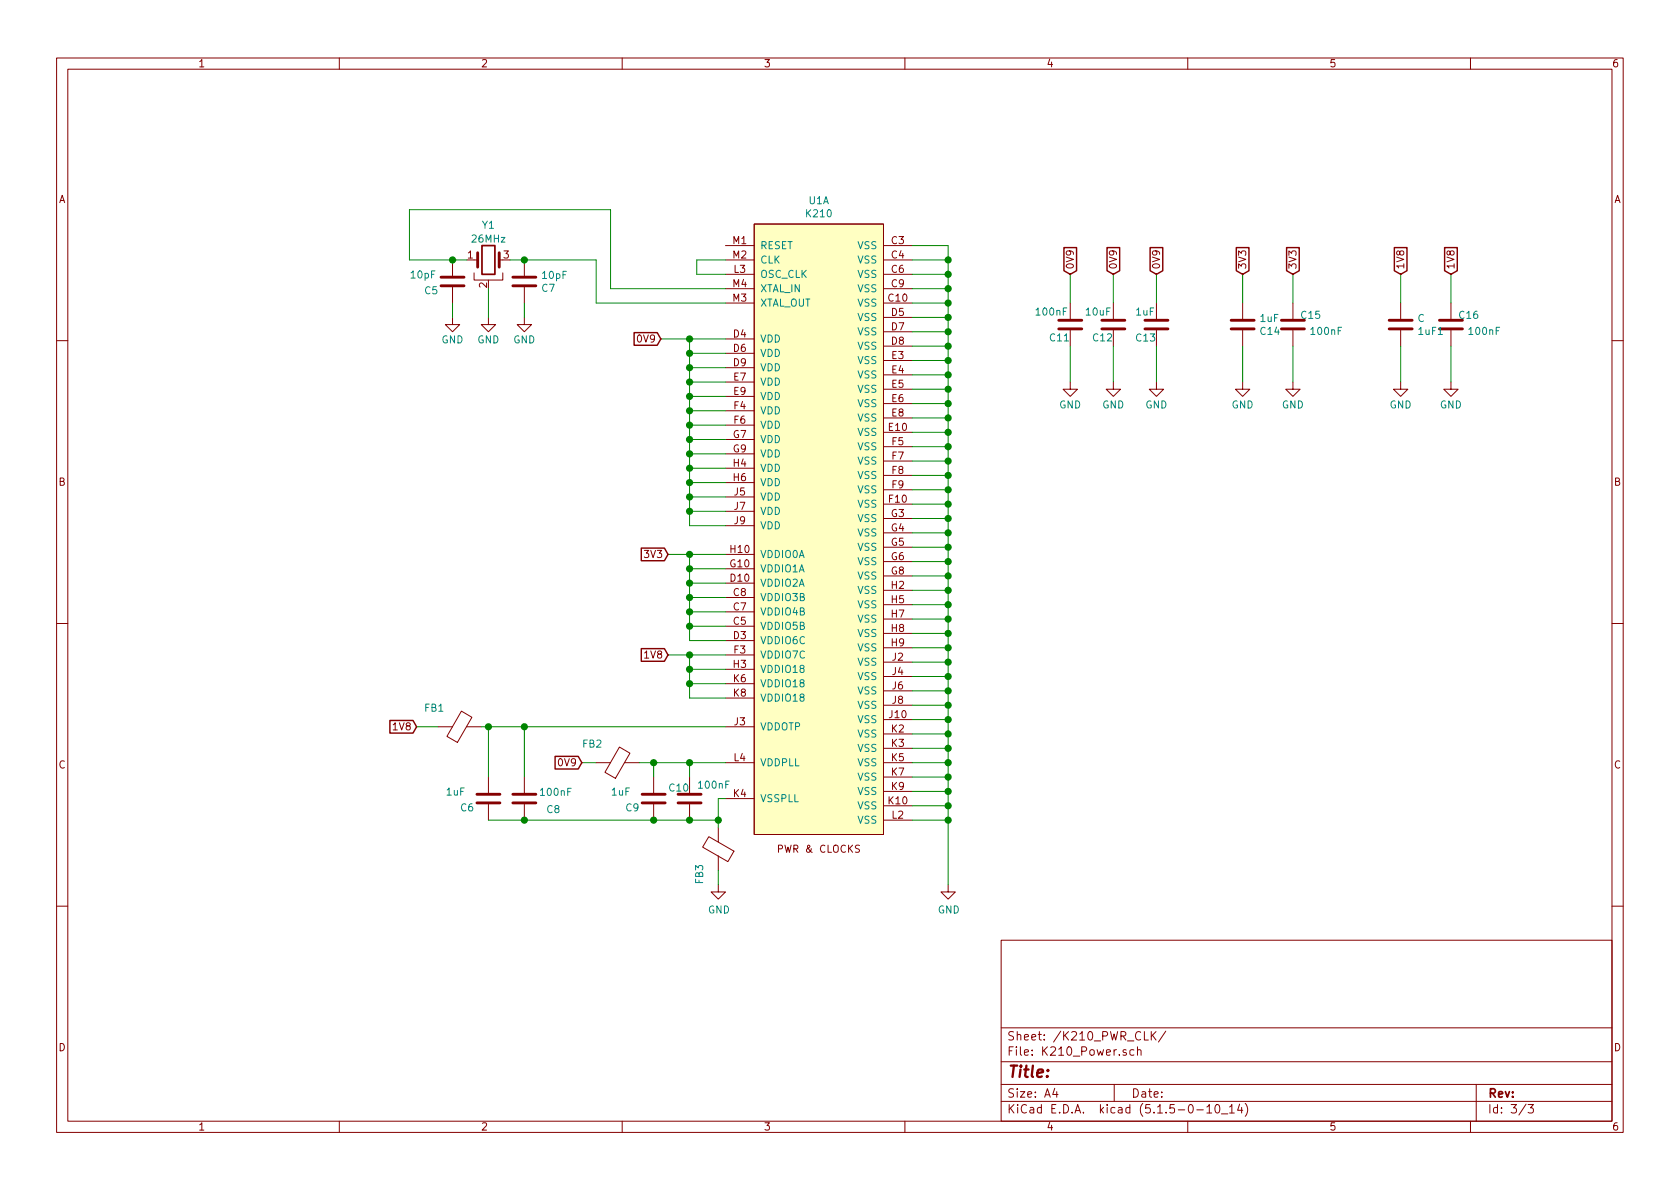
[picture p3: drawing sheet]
EESchema Schematic File Version 4
EELAYER 30 0
EELAYER END
$Descr A4 11693 8268
encoding utf-8
Sheet 3 3
Title ""
Date ""
Rev ""
Comp ""
Comment1 ""
Comment2 ""
Comment3 ""
Comment4 ""
$EndDescr
Connection ~ 6600 3900
Connection ~ 6600 4000
Connection ~ 6600 4100
Connection ~ 6600 3700
Connection ~ 6600 3800
Connection ~ 6600 4200
Connection ~ 6600 4300
Connection ~ 6600 3100
Connection ~ 6600 3200
Connection ~ 6600 3300
Connection ~ 6600 3400
Connection ~ 6600 3500
Connection ~ 6600 3600
Connection ~ 6600 2800
Connection ~ 6600 2100
Connection ~ 6600 2200
Connection ~ 6600 2300
Connection ~ 6600 1800
Connection ~ 6600 2400
Connection ~ 6600 2500
Connection ~ 6600 2600
Connection ~ 6600 2700
Connection ~ 6600 1900
Connection ~ 6600 2000
Connection ~ 6600 2900
Connection ~ 6600 3000
Connection ~ 6600 4600
Connection ~ 6600 4700
Connection ~ 6600 4800
Connection ~ 6600 4400
Connection ~ 6600 4500
Connection ~ 6600 5700
Connection ~ 6600 4900
Connection ~ 6600 5000
Connection ~ 6600 5100
Connection ~ 6600 5200
Connection ~ 6600 5300
Connection ~ 6600 5400
Connection ~ 6600 5500
Connection ~ 6600 5600
Connection ~ 3150 1800
Connection ~ 3650 1800
Connection ~ 4800 3550
Connection ~ 4800 3450
Connection ~ 4800 3350
Connection ~ 4800 3250
Connection ~ 4800 3150
Connection ~ 4800 3050
Connection ~ 4800 2950
Connection ~ 4800 2850
Connection ~ 4800 2750
Connection ~ 4800 2650
Connection ~ 4800 2550
Connection ~ 4800 2450
Connection ~ 4800 2350
Connection ~ 4800 4550
Connection ~ 4800 4750
Connection ~ 4800 3850
Connection ~ 4800 3950
Connection ~ 4800 5300
Connection ~ 5000 5700
Connection ~ 3650 5050
Connection ~ 3400 5050
Connection ~ 3650 5700
Connection ~ 4800 5700
Connection ~ 4550 5700
Connection ~ 4550 5300
Connection ~ 4800 4050
Connection ~ 4800 4150
Connection ~ 4800 4250
Connection ~ 4800 4350
Connection ~ 4800 4650
Wire Wire Line
	2850 1450 2850 1800
Wire Wire Line
	2850 1800 3150 1800
Wire Wire Line
	2900 5050 3050 5050
Wire Wire Line
	3150 1800 3250 1800
Wire Wire Line
	3150 2100 3150 2200
Wire Wire Line
	3350 5050 3400 5050
Wire Wire Line
	3400 2000 3400 2200
Wire Wire Line
	3400 5050 3400 5400
Wire Wire Line
	3400 5050 3650 5050
Wire Wire Line
	3400 5700 3650 5700
Wire Wire Line
	3550 1800 3650 1800
Wire Wire Line
	3650 1800 4150 1800
Wire Wire Line
	3650 2100 3650 2200
Wire Wire Line
	3650 5050 3650 5400
Wire Wire Line
	3650 5050 5050 5050
Wire Wire Line
	3650 5700 4550 5700
Wire Wire Line
	4050 5300 4150 5300
Wire Wire Line
	4150 1800 4150 2100
Wire Wire Line
	4150 2100 5050 2100
Wire Wire Line
	4250 1450 2850 1450
Wire Wire Line
	4250 2000 4250 1450
Wire Wire Line
	4450 5300 4550 5300
Wire Wire Line
	4550 5300 4550 5400
Wire Wire Line
	4550 5300 4800 5300
Wire Wire Line
	4550 5700 4800 5700
Wire Wire Line
	4600 2350 4800 2350
Wire Wire Line
	4650 3850 4800 3850
Wire Wire Line
	4650 4550 4800 4550
Wire Wire Line
	4800 2350 4800 2450
Wire Wire Line
	4800 2350 5050 2350
Wire Wire Line
	4800 2450 4800 2550
Wire Wire Line
	4800 2450 5050 2450
Wire Wire Line
	4800 2550 4800 2650
Wire Wire Line
	4800 2550 5050 2550
Wire Wire Line
	4800 2650 4800 2750
Wire Wire Line
	4800 2650 5050 2650
Wire Wire Line
	4800 2750 4800 2850
Wire Wire Line
	4800 2750 5050 2750
Wire Wire Line
	4800 2850 4800 2950
Wire Wire Line
	4800 2850 5050 2850
Wire Wire Line
	4800 2950 4800 3050
Wire Wire Line
	4800 2950 5050 2950
Wire Wire Line
	4800 3050 4800 3150
Wire Wire Line
	4800 3050 5050 3050
Wire Wire Line
	4800 3150 4800 3250
Wire Wire Line
	4800 3150 5050 3150
Wire Wire Line
	4800 3250 4800 3350
Wire Wire Line
	4800 3250 5050 3250
Wire Wire Line
	4800 3350 4800 3450
Wire Wire Line
	4800 3350 5050 3350
Wire Wire Line
	4800 3450 4800 3550
Wire Wire Line
	4800 3450 5050 3450
Wire Wire Line
	4800 3550 4800 3650
Wire Wire Line
	4800 3550 5050 3550
Wire Wire Line
	4800 3650 5050 3650
Wire Wire Line
	4800 3850 4800 3950
Wire Wire Line
	4800 3850 5050 3850
Wire Wire Line
	4800 3950 4800 4050
Wire Wire Line
	4800 4050 4800 4150
Wire Wire Line
	4800 4150 4800 4250
Wire Wire Line
	4800 4250 4800 4350
Wire Wire Line
	4800 4350 5050 4350
Wire Wire Line
	4800 4450 4800 4350
Wire Wire Line
	4800 4550 4800 4650
Wire Wire Line
	4800 4650 4800 4750
Wire Wire Line
	4800 4650 5050 4650
Wire Wire Line
	4800 4750 4800 4850
Wire Wire Line
	4800 5300 4800 5400
Wire Wire Line
	4800 5300 5050 5300
Wire Wire Line
	4800 5700 5000 5700
Wire Wire Line
	4850 1800 4850 1900
Wire Wire Line
	4850 1900 5050 1900
Wire Wire Line
	5000 5550 5000 5700
Wire Wire Line
	5000 5550 5050 5550
Wire Wire Line
	5000 5700 5000 5750
Wire Wire Line
	5000 6050 5000 6150
Wire Wire Line
	5050 1800 4850 1800
Wire Wire Line
	5050 2000 4250 2000
Wire Wire Line
	5050 3950 4800 3950
Wire Wire Line
	5050 4050 4800 4050
Wire Wire Line
	5050 4150 4800 4150
Wire Wire Line
	5050 4250 4800 4250
Wire Wire Line
	5050 4450 4800 4450
Wire Wire Line
	5050 4550 4800 4550
Wire Wire Line
	5050 4750 4800 4750
Wire Wire Line
	5050 4850 4800 4850
Wire Wire Line
	6350 1800 6600 1800
Wire Wire Line
	6350 2000 6600 2000
Wire Wire Line
	6350 2100 6600 2100
Wire Wire Line
	6350 2200 6600 2200
Wire Wire Line
	6350 2300 6600 2300
Wire Wire Line
	6350 2400 6600 2400
Wire Wire Line
	6350 2500 6600 2500
Wire Wire Line
	6350 2600 6600 2600
Wire Wire Line
	6350 2700 6600 2700
Wire Wire Line
	6350 2900 6600 2900
Wire Wire Line
	6350 3100 6600 3100
Wire Wire Line
	6350 3300 6600 3300
Wire Wire Line
	6350 3500 6600 3500
Wire Wire Line
	6350 3700 6600 3700
Wire Wire Line
	6350 3900 6600 3900
Wire Wire Line
	6350 4100 6600 4100
Wire Wire Line
	6350 4300 6600 4300
Wire Wire Line
	6350 4500 6600 4500
Wire Wire Line
	6350 4700 6600 4700
Wire Wire Line
	6350 4900 6600 4900
Wire Wire Line
	6350 5100 6600 5100
Wire Wire Line
	6350 5300 6600 5300
Wire Wire Line
	6350 5500 6600 5500
Wire Wire Line
	6350 5700 6600 5700
Wire Wire Line
	6600 1700 6350 1700
Wire Wire Line
	6600 1800 6600 1700
Wire Wire Line
	6600 1900 6350 1900
Wire Wire Line
	6600 1900 6600 1800
Wire Wire Line
	6600 2000 6600 1900
Wire Wire Line
	6600 2100 6600 2000
Wire Wire Line
	6600 2200 6600 2100
Wire Wire Line
	6600 2300 6600 2200
Wire Wire Line
	6600 2400 6600 2300
Wire Wire Line
	6600 2500 6600 2400
Wire Wire Line
	6600 2600 6600 2500
Wire Wire Line
	6600 2700 6600 2600
Wire Wire Line
	6600 2800 6350 2800
Wire Wire Line
	6600 2800 6600 2700
Wire Wire Line
	6600 2900 6600 2800
Wire Wire Line
	6600 3000 6350 3000
Wire Wire Line
	6600 3000 6600 2900
Wire Wire Line
	6600 3100 6600 3000
Wire Wire Line
	6600 3200 6350 3200
Wire Wire Line
	6600 3200 6600 3100
Wire Wire Line
	6600 3300 6600 3200
Wire Wire Line
	6600 3400 6350 3400
Wire Wire Line
	6600 3400 6600 3300
Wire Wire Line
	6600 3500 6600 3400
Wire Wire Line
	6600 3600 6350 3600
Wire Wire Line
	6600 3600 6600 3500
Wire Wire Line
	6600 3700 6600 3600
Wire Wire Line
	6600 3800 6350 3800
Wire Wire Line
	6600 3800 6600 3700
Wire Wire Line
	6600 3900 6600 3800
Wire Wire Line
	6600 4000 6350 4000
Wire Wire Line
	6600 4000 6600 3900
Wire Wire Line
	6600 4100 6600 4000
Wire Wire Line
	6600 4200 6350 4200
Wire Wire Line
	6600 4200 6600 4100
Wire Wire Line
	6600 4300 6600 4200
Wire Wire Line
	6600 4400 6350 4400
Wire Wire Line
	6600 4400 6600 4300
Wire Wire Line
	6600 4500 6600 4400
Wire Wire Line
	6600 4600 6350 4600
Wire Wire Line
	6600 4600 6600 4500
Wire Wire Line
	6600 4700 6600 4600
Wire Wire Line
	6600 4800 6350 4800
Wire Wire Line
	6600 4800 6600 4700
Wire Wire Line
	6600 4900 6600 4800
Wire Wire Line
	6600 5000 6350 5000
Wire Wire Line
	6600 5000 6600 4900
Wire Wire Line
	6600 5100 6600 5000
Wire Wire Line
	6600 5200 6350 5200
Wire Wire Line
	6600 5200 6600 5100
Wire Wire Line
	6600 5300 6600 5200
Wire Wire Line
	6600 5400 6350 5400
Wire Wire Line
	6600 5400 6600 5300
Wire Wire Line
	6600 5500 6600 5400
Wire Wire Line
	6600 5600 6350 5600
Wire Wire Line
	6600 5600 6600 5500
Wire Wire Line
	6600 5700 6600 5600
Wire Wire Line
	6600 6150 6600 5700
Wire Wire Line
	7450 1900 7450 2100
Wire Wire Line
	7450 2400 7450 2650
Wire Wire Line
	7750 1900 7750 2100
Wire Wire Line
	7750 2400 7750 2650
Wire Wire Line
	8050 1900 8050 2100
Wire Wire Line
	8050 2400 8050 2650
Wire Wire Line
	8650 1900 8650 2100
Wire Wire Line
	8650 2400 8650 2650
Wire Wire Line
	9000 1900 9000 2100
Wire Wire Line
	9000 2400 9000 2650
Wire Wire Line
	9750 1900 9750 2100
Wire Wire Line
	9750 2400 9750 2650
Wire Wire Line
	10100 1900 10100 2100
Wire Wire Line
	10100 2400 10100 2650
Text GLabel 2900 5050 0    50   Input ~ 0
1V8
Text GLabel 4050 5300 0    50   Input ~ 0
0V9
Text GLabel 4600 2350 0    50   Input ~ 0
0V9
Text GLabel 4650 3850 0    50   Input ~ 0
3V3
Text GLabel 4650 4550 0    50   Input ~ 0
1V8
Text GLabel 7450 1900 1    50   Input ~ 0
0V9
Text GLabel 7750 1900 1    50   Input ~ 0
0V9
Text GLabel 8050 1900 1    50   Input ~ 0
0V9
Text GLabel 8650 1900 1    50   Input ~ 0
3V3
Text GLabel 9000 1900 1    50   Input ~ 0
3V3
Text GLabel 9750 1900 1    50   Input ~ 0
1V8
Text GLabel 10100 1900 1    50   Input ~ 0
1V8
$Comp
L power:GND #PWR0109
U 1 1
P 3150 2200
F 0 "#PWR0109" H 3150 1950 50  0001 C CNN
F 1 "GND" H 3150 2046 50  0000 C CNN
F 2 "" H 3150 2200 50  0001 C CNN
F 3 "" H 3150 2200 50  0001 C CNN
	1    3150 2200
	1    0    0    -1  
$EndComp
$Comp
L power:GND #PWR0110
U 1 1
P 3400 2200
F 0 "#PWR0110" H 3400 1950 50  0001 C CNN
F 1 "GND" H 3400 2046 50  0000 C CNN
F 2 "" H 3400 2200 50  0001 C CNN
F 3 "" H 3400 2200 50  0001 C CNN
	1    3400 2200
	1    0    0    -1  
$EndComp
$Comp
L power:GND #PWR0111
U 1 1
P 3650 2200
F 0 "#PWR0111" H 3650 1950 50  0001 C CNN
F 1 "GND" H 3650 2046 50  0000 C CNN
F 2 "" H 3650 2200 50  0001 C CNN
F 3 "" H 3650 2200 50  0001 C CNN
	1    3650 2200
	1    0    0    -1  
$EndComp
$Comp
L power:GND #PWR0112
U 1 1
P 5000 6150
F 0 "#PWR0112" H 5000 5900 50  0001 C CNN
F 1 "GND" H 5005 5977 50  0000 C CNN
F 2 "" H 5000 6150 50  0001 C CNN
F 3 "" H 5000 6150 50  0001 C CNN
	1    5000 6150
	1    0    0    -1  
$EndComp
$Comp
L power:GND #PWR0113
U 1 1
P 6600 6150
F 0 "#PWR0113" H 6600 5900 50  0001 C CNN
F 1 "GND" H 6605 5977 50  0000 C CNN
F 2 "" H 6600 6150 50  0001 C CNN
F 3 "" H 6600 6150 50  0001 C CNN
	1    6600 6150
	1    0    0    -1  
$EndComp
$Comp
L power:GND #PWR0114
U 1 1
P 7450 2650
F 0 "#PWR0114" H 7450 2400 50  0001 C CNN
F 1 "GND" H 7450 2493 50  0000 C CNN
F 2 "" H 7450 2650 50  0001 C CNN
F 3 "" H 7450 2650 50  0001 C CNN
	1    7450 2650
	1    0    0    -1  
$EndComp
$Comp
L power:GND #PWR0115
U 1 1
P 7750 2650
F 0 "#PWR0115" H 7750 2400 50  0001 C CNN
F 1 "GND" H 7750 2493 50  0000 C CNN
F 2 "" H 7750 2650 50  0001 C CNN
F 3 "" H 7750 2650 50  0001 C CNN
	1    7750 2650
	1    0    0    -1  
$EndComp
$Comp
L power:GND #PWR0116
U 1 1
P 8050 2650
F 0 "#PWR0116" H 8050 2400 50  0001 C CNN
F 1 "GND" H 8050 2493 50  0000 C CNN
F 2 "" H 8050 2650 50  0001 C CNN
F 3 "" H 8050 2650 50  0001 C CNN
	1    8050 2650
	1    0    0    -1  
$EndComp
$Comp
L power:GND #PWR0117
U 1 1
P 8650 2650
F 0 "#PWR0117" H 8650 2400 50  0001 C CNN
F 1 "GND" H 8650 2493 50  0000 C CNN
F 2 "" H 8650 2650 50  0001 C CNN
F 3 "" H 8650 2650 50  0001 C CNN
	1    8650 2650
	1    0    0    -1  
$EndComp
$Comp
L power:GND #PWR0118
U 1 1
P 9000 2650
F 0 "#PWR0118" H 9000 2400 50  0001 C CNN
F 1 "GND" H 9000 2493 50  0000 C CNN
F 2 "" H 9000 2650 50  0001 C CNN
F 3 "" H 9000 2650 50  0001 C CNN
	1    9000 2650
	1    0    0    -1  
$EndComp
$Comp
L power:GND #PWR0119
U 1 1
P 9750 2650
F 0 "#PWR0119" H 9750 2400 50  0001 C CNN
F 1 "GND" H 9750 2493 50  0000 C CNN
F 2 "" H 9750 2650 50  0001 C CNN
F 3 "" H 9750 2650 50  0001 C CNN
	1    9750 2650
	1    0    0    -1  
$EndComp
$Comp
L power:GND #PWR0120
U 1 1
P 10100 2650
F 0 "#PWR0120" H 10100 2400 50  0001 C CNN
F 1 "GND" H 10100 2493 50  0000 C CNN
F 2 "" H 10100 2650 50  0001 C CNN
F 3 "" H 10100 2650 50  0001 C CNN
	1    10100 2650
	1    0    0    -1  
$EndComp
$Comp
L Device:C C5
U 1 1
P 3150 1950
F 0 "C5" H 2950 1888 50  0000 L CNN
F 1 "10pF" H 2850 1998 50  0000 L CNN
F 2 "" H 3188 1800 50  0001 C CNN
F 3 "~" H 3150 1950 50  0001 C CNN
	1    3150 1950
	1    0    0    -1  
$EndComp
$Comp
L Device:C C6
U 1 1
P 3400 5550
F 0 "C6" H 3200 5488 50  0000 L CNN
F 1 "1uF" H 3100 5598 50  0000 L CNN
F 2 "" H 3438 5400 50  0001 C CNN
F 3 "~" H 3400 5550 50  0001 C CNN
	1    3400 5550
	1    0    0    -1  
$EndComp
$Comp
L Device:C C7
U 1 1
P 3650 1950
F 0 "C7" H 3765 1905 50  0000 L CNN
F 1 "10pF" H 3765 1995 50  0000 L CNN
F 2 "" H 3688 1800 50  0001 C CNN
F 3 "~" H 3650 1950 50  0001 C CNN
	1    3650 1950
	1    0    0    -1  
$EndComp
$Comp
L Device:C C8
U 1 1
P 3650 5550
F 0 "C8" H 3800 5476 50  0000 L CNN
F 1 "100nF" H 3750 5596 50  0000 L CNN
F 2 "" H 3688 5400 50  0001 C CNN
F 3 "~" H 3650 5550 50  0001 C CNN
	1    3650 5550
	1    0    0    -1  
$EndComp
$Comp
L Device:C C9
U 1 1
P 4550 5550
F 0 "C9" H 4350 5488 50  0000 L CNN
F 1 "1uF" H 4250 5598 50  0000 L CNN
F 2 "" H 4588 5400 50  0001 C CNN
F 3 "~" H 4550 5550 50  0001 C CNN
	1    4550 5550
	1    0    0    -1  
$EndComp
$Comp
L Device:C C10
U 1 1
P 4800 5550
F 0 "C10" H 4650 5626 50  0000 L CNN
F 1 "100nF" H 4850 5646 50  0000 L CNN
F 2 "" H 4838 5400 50  0001 C CNN
F 3 "~" H 4800 5550 50  0001 C CNN
	1    4800 5550
	1    0    0    -1  
$EndComp
$Comp
L Device:C C11
U 1 1
P 7450 2250
F 0 "C11" H 7300 2160 50  0000 L CNN
F 1 "100nF" H 7200 2340 50  0000 L CNN
F 2 "" H 7488 2100 50  0001 C CNN
F 3 "~" H 7450 2250 50  0001 C CNN
	1    7450 2250
	1    0    0    -1  
$EndComp
$Comp
L Device:C C12
U 1 1
P 7750 2250
F 0 "C12" H 7600 2160 50  0000 L CNN
F 1 "10uF" H 7550 2340 50  0000 L CNN
F 2 "" H 7788 2100 50  0001 C CNN
F 3 "~" H 7750 2250 50  0001 C CNN
	1    7750 2250
	1    0    0    -1  
$EndComp
$Comp
L Device:C C13
U 1 1
P 8050 2250
F 0 "C13" H 7900 2159 50  0000 L CNN
F 1 "1uF" H 7900 2340 50  0000 L CNN
F 2 "" H 8088 2100 50  0001 C CNN
F 3 "~" H 8050 2250 50  0001 C CNN
	1    8050 2250
	1    0    0    -1  
$EndComp
$Comp
L Device:C C14
U 1 1
P 8650 2250
F 0 "C14" H 8765 2205 50  0000 L CNN
F 1 "1uF" H 8765 2295 50  0000 L CNN
F 2 "" H 8688 2100 50  0001 C CNN
F 3 "~" H 8650 2250 50  0001 C CNN
	1    8650 2250
	1    0    0    -1  
$EndComp
$Comp
L Device:C C15
U 1 1
P 9000 2250
F 0 "C15" H 8800 2188 50  0000 L CNN
F 1 "100nF" H 8650 2300 50  0000 L CNN
F 2 "" H 9038 2100 50  0001 C CNN
F 3 "~" H 9000 2250 50  0001 C CNN
	1    9000 2250
	-1   0    0    1   
$EndComp
$Comp
L Device:C 1uF1
U 1 1
P 9750 2250
F 0 "1uF1" H 9865 2205 50  0000 L CNN
F 1 "C" H 9865 2295 50  0000 L CNN
F 2 "" H 9788 2100 50  0001 C CNN
F 3 "~" H 9750 2250 50  0001 C CNN
	1    9750 2250
	1    0    0    -1  
$EndComp
$Comp
L Device:C C16
U 1 1
P 10100 2250
F 0 "C16" H 9900 2188 50  0000 L CNN
F 1 "100nF" H 9750 2300 50  0000 L CNN
F 2 "" H 10138 2100 50  0001 C CNN
F 3 "~" H 10100 2250 50  0001 C CNN
	1    10100 2250
	-1   0    0    1   
$EndComp
$Comp
L Device:Ferrite_Bead FB1
U 1 1
P 3200 5050
F 0 "FB1" V 3327 5227 50  0000 C CNN
F 1 "~" V 3018 5118 50  0000 C CNN
F 2 "" V 3130 5050 50  0001 C CNN
F 3 "~" H 3200 5050 50  0001 C CNN
	1    3200 5050
	0    -1   -1   0   
$EndComp
$Comp
L Device:Ferrite_Bead FB2
U 1 1
P 4300 5300
F 0 "FB2" V 4427 5477 50  0000 C CNN
F 1 "~" V 4118 5368 50  0000 C CNN
F 2 "" V 4230 5300 50  0001 C CNN
F 3 "~" H 4300 5300 50  0001 C CNN
	1    4300 5300
	0    -1   -1   0   
$EndComp
$Comp
L Device:Ferrite_Bead FB3
U 1 1
P 5000 5900
F 0 "FB3" V 5127 6077 50  0000 C CNN
F 1 "~" V 4818 5968 50  0000 C CNN
F 2 "" V 4930 5900 50  0001 C CNN
F 3 "~" H 5000 5900 50  0001 C CNN
	1    5000 5900
	-1   0    0    1   
$EndComp
$Comp
L Device:Crystal_GND2 Y1
U 1 1
P 3400 1800
F 0 "Y1" H 3400 2044 50  0000 C CNN
F 1 "26MHz" H 3400 1948 50  0000 C CNN
F 2 "" H 3400 1800 50  0001 C CNN
F 3 "~" H 3400 1800 50  0001 C CNN
	1    3400 1800
	1    0    0    -1  
$EndComp
$Comp
L Kendryte:K210 U1
U 1 1
P 5700 3650
F 0 "U1" H 5700 5915 50  0000 C CNN
F 1 "K210" H 5700 5824 50  0000 C CNN
F 2 "Kendryte-BGA:BGA-144_12x12_8.0x8.0mm" H 6400 5550 50  0001 C CNN
F 3 "https://s3.cn-north-1.amazonaws.com.cn/dl.kendryte.com/documents/kendryte_datasheet_20181011163248_en.pdf" H 6400 5550 50  0001 C CNN
	1    5700 3650
	1    0    0    -1  
$EndComp
$EndSCHEMATC
